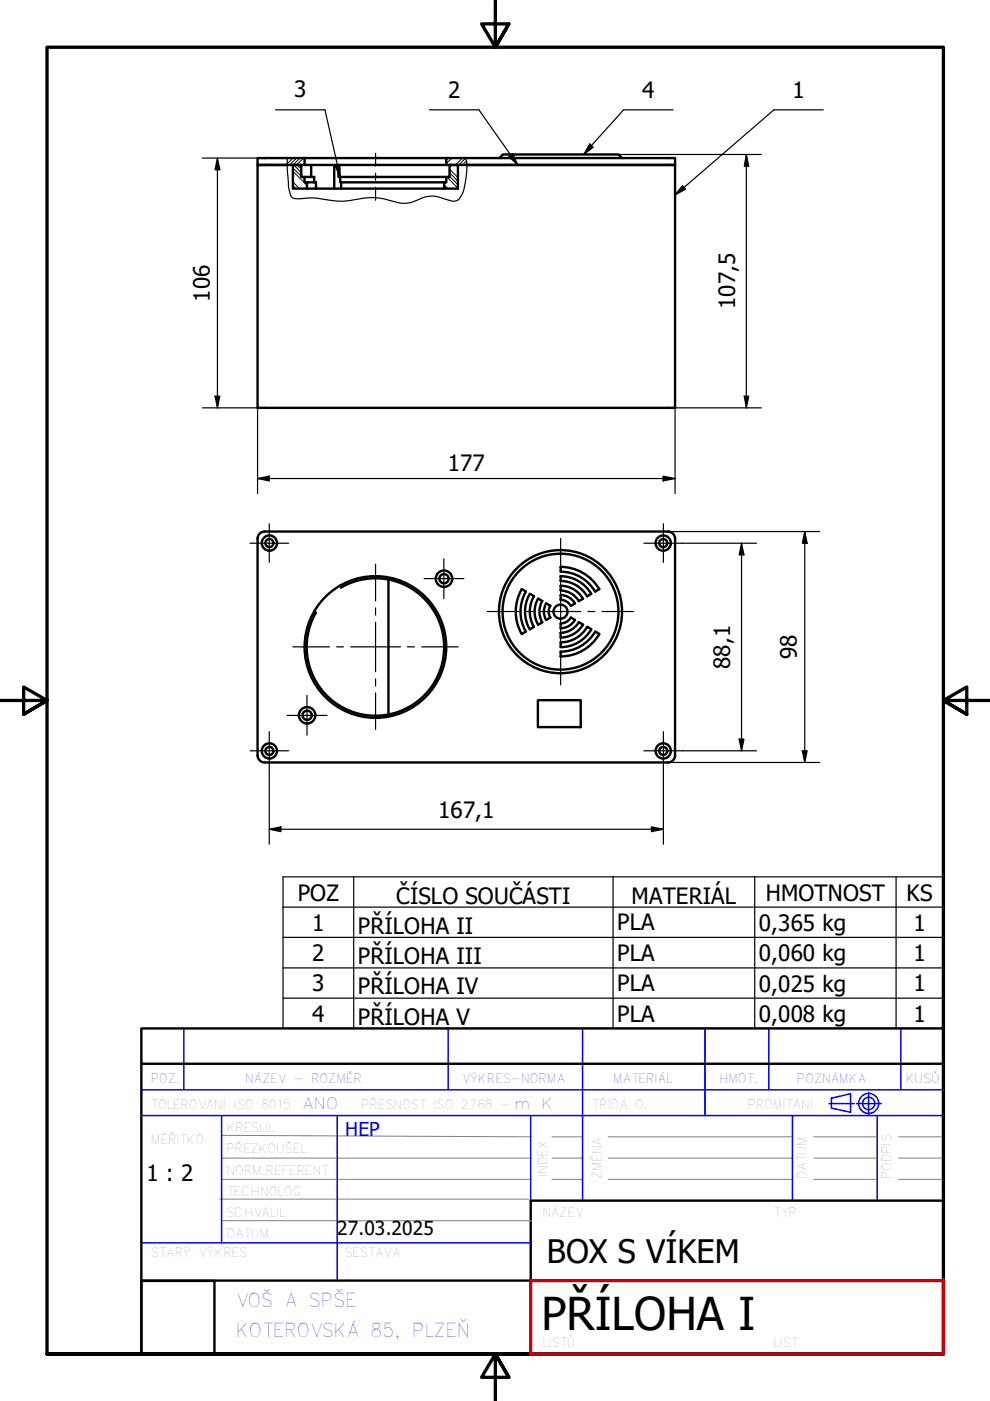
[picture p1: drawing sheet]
<svg xmlns="http://www.w3.org/2000/svg" width="210mm" height="297mm" viewBox="0 0 210 297" stroke-linecap="round" stroke-linejoin="round" font-family="sans-serif">
<g fill="none" stroke="#000" stroke-width=".21">
<path d="M62.1 33.5l-1.2 1.2M62.1 36.3l3 3M62.1 35.6l1.8 1.8M62.1 39.4l.7 .6M62.1 38.6l1.4 1.4M62.3 35l1.6 1.6M62.9 33.5l-1.5 1.5M63 35l.9 .9M63.6 33.5l-1.5 1.5M64.1 37.5l.5 .6M64.4 33.5l-1.5 1.5M94.2 39.9v.1"/>
<path d="M94.2 39.2l.7 .8M94.7 37.5l2.4 2.4M95.1 33.5l-.5 .4M95.3 37.4l1.8 1.8M95.3 36.6l1.8 1.8M95.3 35.9l1.8 1.7M95.8 33.5l-1.2 1.2M96.7 35l.4 .4M98 33.5l-1.4 1.5M98.7 33.5l-1.4 1.5M98.9 34.1l-.9 .9M99 34.8l-.2 .2"/>
</g>
<path d="M60.9 33.5l.1 3a14.4 14.4 0 0 0 .7 5 1.22 1.22 0 0 0 1.2 .6l3.5-.1 1.9 .2a15.6 15.6 0 0 0 6.9 .1 14.8 14.8 0 0 1 9.3 .7 6.9 6.9 0 0 0 5-1l1.2-.4a5.9 5.9 0 0 1 3.7 .6 2.79 2.79 0 0 0 2.9 .1 6.7 6.7 0 0 0 1.4-4.1l.2-1.6a7.3 7.3 0 0 0-.2-3.1" fill="none" stroke="#000" stroke-width=".25"/>
<g fill="none" stroke="#000" stroke-width=".51">
<path d="M56.1 35h-1.5v51.5h88.5v-51.5h-1.5M62.1 35h1.8v2.5h.7v1.2h.5v1.3h-3zM64.6 33.5v1.5h-8.5M64.6 35h30M64.6 37.5h2v1.2M65.1 38.7h1.9v1.3h5.3M65.1 40h1.9M66 35v2.5M70.9 35v5M71.8 35v2.5h.3M72.1 37.5l.2 2.5M72.1 37.5h22.5"/>
<path d="M72.3 38.7h21.9M72.3 40h21.9M94.6 33.5h48.5v1.5h-48.5zM94.6 33.5h-40v1.5h1.5M95.3 35h1.8v5h-2.9v-1.3h.4v-1.2h.7zM105.9 33.5l.7-.7h24.5l.8 .7M56.1 112.7a1.49 1.49 0 0 0-1.5 1.5v46a1.49 1.49 0 0 0 1.5 1.5M56.1 112.7h85.5a1.49 1.49 0 0 1 1.5 1.5v46a1.49 1.49 0 0 1-1.5 1.5h-85.5M66.6 129.7l.4 .2M72.1 124.1l.2 .5M72.3 124.6a14.6 14.6 0 0 1 21.6 10 14.6 14.6 0 0 1-16.8 16.9 14.6 14.6 0 0 1-10.1-21.6M82.4 122.9v28.5"/>
<path d="M110.6 124.9l.9 .5M110.6 124.9a9.5 9.5 0 0 0 0 9.5l.9-.5M111.5 125.4a8.5 8.5 0 0 0 0 8.5M112.3 125.9a7.5 7.5 0 0 0 0 7.5M112.4 125.9l.8 .5a6.5 6.5 0 0 0 0 6.5M113.2 132.9l-.8 .5M114.1 126.9a5.5 5.5 0 0 0 0 5.5M114.1 126.9l.9 .5M115 127.4a4.5 4.5 0 0 0 0 4.5M115 131.9l-.9 .5M115.8 127.9a3.5 3.5 0 0 0 0 3.5M115.8 127.9l.9 .5"/>
<path d="M116.7 128.4a2.51 2.51 0 0 0 0 2.5M116.7 130.9l-.9 .5M118.8 132.2a2.53 2.53 0 0 0 2.2-1.3l.9 .5a3.5 3.5 0 0 1-3.1 1.8M118.8 124.2a5.5 5.5 0 0 1 4.8 2.7l-.9 .5M118.8 123.2a6.5 6.5 0 0 1 5.7 3.2M118.8 121.2a8.5 8.5 0 0 1 7.4 4.2M118.8 122.2a7.5 7.5 0 0 1 6.6 3.7M118.8 127.2a2.51 2.51 0 0 1 2.2 1.2l.9-.5M118.8 126.2a3.5 3.5 0 0 1 3.1 1.7M118.8 125.2a4.5 4.5 0 0 1 3.9 2.2M118.8 120.2a9.5 9.5 0 0 1 8.3 4.7M118.9 120.2v.9"/>
<path d="M118.9 122.2v1M118.9 124.2v.9M118.9 126.2v1M118.9 132.2v.9M118.9 134.2v1M118.9 136.2v.9M118.9 138.2v1M122.7 131.9a4.5 4.5 0 0 1-3.9 2.3M122.7 131.9l.9 .5M123.6 132.4a5.5 5.5 0 0 1-4.8 2.8M124.5 132.9a6.5 6.5 0 0 1-5.7 3.3M124.5 132.9l.8 .5"/>
<path d="M125.3 125.9l-.8 .5M125.4 133.4a7.5 7.5 0 0 1-6.6 3.8M126.2 133.9a8.5 8.5 0 0 1-7.4 4.3M126.2 133.9l.9 .5a9.5 9.5 0 0 1-8.3 4.8M127.1 124.9l-.9 .5M114 148.4h9.1v5.8h-9.1z"/>
<circle cx="57.1" cy="115.1" r="1.62"/>
<circle cx="57.1" cy="115.1" r=".86"/>
<circle cx="140.6" cy="115.1" r="1.62"/>
<circle cx="140.6" cy="115.1" r=".86"/>
<circle cx="79.6" cy="137.2" r="15"/>
<circle cx="94.1" cy="122.7" r="1.75"/>
<circle cx="94.1" cy="122.7" r=".98"/>
<circle cx="118.8" cy="129.7" r="12.3"/>
<circle cx="118.8" cy="129.7" r="13.1"/>
<circle cx="118.8" cy="129.7" r="1.49"/>
<circle cx="57.1" cy="159.2" r="1.62"/>
<circle cx="57.1" cy="159.2" r=".86"/>
<circle cx="65.1" cy="151.7" r="1.75"/>
<circle cx="65.1" cy="151.7" r=".98"/>
<circle cx="140.6" cy="159.2" r="1.62"/>
<circle cx="140.6" cy="159.2" r=".86"/>
</g>
<g fill="none" stroke="#000" stroke-width=".25">
<path d="M58.4 23.3h10.5l3.2 14.2M71.1 35.2l1-.2v2.5zM91.1 23.3h10.4l8.3 11.7M107.9 33.3l.8-.7 1.1 2.4zM125 30.5l.8 .7-2 1.6zM142.7 23.3h-10.5l-8.4 9.5M144.7 39.4l.7 .7-2.3 1.2zM174.6 23.3h-10.5l-21 18M60 185.9h140v32.1h-140zM60 192.3h140M60 198.7h140M75 185.9v32.1"/>
<path d="M130 185.9v32.1M160 185.9v32.1M190 185.9v32.1M60 205.2h140M60 211.6h140"/>
</g>
<path d="M105 0v10l-2.9-4.9h5.8l-2.9 4.9 2.9-4.9M0 148.5h10l-5-2.8v5.7l5-2.9-5 2.9M210 148.5h-10l5-2.8v5.7l-5-2.9 5 2.9M10 287.1v-277.1h190v277.1h-190h190M107.9 292l-2.9-4.9 2.9 4.9h-5.8l2.9-4.9v9.9" fill="none" stroke="#000" stroke-width=".7"/>
<!-- layer: 1_SILNA -->
<path d="M30 218h170v7.5h-170zM30 225.5v61.6h82.6M200 225.5v45.9M200 254.6h-87.5v16.9M30 271.6h15.5v15.5h-15.5zM30 271.5h82.6" fill="none" stroke="#000" stroke-width=".51"/>
<!-- layer: 2_SLABA -->
<g fill="none" stroke="#808080" stroke-width=".21">
<path d="M46.6 254.2h65.5M47 245.5h65.5M47 240.7l65.5 .3M47 250h65.5M47.2 258.8h65.6M117 241h6.5M117 245.5h6.5M117 250h6.5M129 241h39M129 245.5h39M129 250h39M172.5 241h13.5"/>
<path d="M172.5 245.5h13.5M172.5 250h13.5M190.5 241h9.5M190.5 245.5h9.5M190.5 250h9.5"/>
</g>
<!-- layer: 8_TEXTY -->
<g fill="none" stroke="#00f" stroke-width=".32">
<path d="M39 218v13.1M95 218v13.1M123.5 218v36.6M149.5 218v18.5M163 218v13.1M191 218v13.1M30 236.5h170M30 231.1h170M47 236.6v27M71.5 236.5v35M112.5 236.5v18.1M168 236.5v18.1"/>
<path d="M175.8 234h5.3M176.3 232.8l4-.9v3.9l-4-.9zM181.6 234h5.3M184.1 231.6v4.7M186 236.5v18.1M30 263.5h82.5"/>
<circle cx="184.2" cy="234" r="2.13"/>
<circle cx="184.2" cy="234" r="1.3"/>
</g>
<!-- layer: 3_TUCNA -->
<path d="M112.6 271.5h87.4M200 271.4v15.7h-87.5v-15.6" fill="none" stroke="#c00" stroke-width=".7"/>
<g fill="none" stroke="#000" stroke-width=".25">
<path d="M42.9 33.5h13.2M46.1 33.5l.5 2.5h-1zM46.1 33.5v53M131.1 32.8h30.3M158.2 32.8l.5 2.4h-.9zM158.2 32.8v53.7M42.9 86.5h13.2M45.6 84h1l-.5 2.5zM54.6 86.5v18.1M141.6 86.5h19.8M143.1 86.5v18.1M157.8 84h.9l-.5 2.5z"/>
<path d="M54.6 101.5l2.5-.5v1zM54.6 101.5h88.5M140.6 101l2.5 .5-2.5 .5zM141.6 112.7h32.2M144.7 115.2h15.7M157.2 115.2l.5 2.5h-1zM157.2 115.2v44M170.6 112.7l.5 2.5h-1zM170.6 112.7v49M144.7 159.2h15.7M156.7 156.7h1l-.5 2.5zM170.1 159.2h1l-.5 2.5z"/>
<path d="M57.1 175.8l2.5-.5v1zM57.1 175.8h83.6M57.1 163.3v15.7M138.1 175.3l2.6 .5-2.6 .5zM140.7 163.3v15.7M141.6 161.7h32.2"/>
</g>
<path d="M46.1 33.5l.5 2.5h-1zM158.2 32.8l.5 2.4h-.9zM45.6 84h1l-.5 2.5zM157.8 84h.9l-.5 2.5zM54.6 101.5l2.5-.5v1zM140.6 101l2.5 .5-2.5 .5zM157.2 115.2l.5 2.5h-1zM170.6 112.7l.5 2.5h-1zM156.7 156.7h1l-.5 2.5zM170.1 159.2h1l-.5 2.5zM57.1 175.8l2.5-.5v1zM138.1 175.3l2.6 .5-2.6 .5z" fill="#000"/>
<g fill="none" stroke="#000" stroke-width=".25">
<path d="M53 115.2h8.2M57.1 111v8.2M79.6 119.6v7.8M94.1 118.5v8.4M118.9 114.2v6.7M136.5 115.2h8.2M140.7 111v8.2M62.1 137.1h7.7M71.4 137.1h1.4M74.4 137.1h10.5M79.6 128.9v1.5M79.6 131.9v10.5"/>
<path d="M86.4 137.1h1.5M89.4 137.1h7.8M89.9 122.7h8.5M103.3 129.7h6.8M111.6 129.7h1.5M114.6 129.7h8.5M118.9 122.4v1.5M118.9 125.4v8.5M118.9 135.4v1.6M118.9 138.4v6.8M124.7 129.7h1.4M127.6 129.7h6.8"/>
<path d="M53 159.2h8.2M57.1 155.1v8.2M60.9 151.7h8.4M65.1 147.4v8.5M79.6 143.9v1.6M79.6 146.9v7.8M136.5 159.2h8.2M140.7 155.1v8.2"/>
</g>
<!-- layer: Osa (ISO) -->
<path d="M79.6 32.5v2.7M79.6 36.8v1.4M79.6 39.7v2.8" fill="none" stroke="#000" stroke-width=".25"/>
<path d="M71.1 35.2l1-.2v2.5zM107.9 33.3l.8-.7 1.1 2.4zM125 30.5l.8 .7-2 1.6zM144.7 39.4l.7 .7-2.3 1.2z" fill="#000"/>
<text font-size="9.6" x="114.8" y="282.1">PŘÍLOHA I</text>
<text font-size="6.9" x="116" y="267.7">BOX S VÍKEM</text>
<g font-size="4.8">
<text x="62.4" y="20.6">3</text>
<text x="95" y="20.7">2</text>
<text x="136.1" y="20.7">4</text>
<text x="168" y="20.7">1</text>
<text x="44.5" y="63.9" transform="rotate(-90 44.5 63.9)">106</text>
<text x="155.9" y="65.6" transform="rotate(-90 155.9 65.6)">107,5</text>
<text x="94.9" y="99.9">177</text>
<text x="154.8" y="141.8" transform="rotate(-90 154.8 141.8)">88,1</text>
<text x="169" y="139.8" transform="rotate(-90 169 139.8)">98</text>
<text x="92.9" y="173.4">167,1</text>
<text x="63.1" y="190.9">POZ</text>
<text x="84" y="191.6">ČÍSLO SOUČÁSTI</text>
<text x="133.9" y="191.6">MATERIÁL</text>
<text x="162.4" y="190.9">HMOTNOST</text>
<text x="192.2" y="190.9">KS</text>
<text x="66.2" y="197.3">1</text>
<text x="75.9" y="198">PŘÍLOHA II</text>
<text x="130.9" y="197.3">PLA</text>
<text x="160.9" y="197.4">0,365 kg</text>
<text x="193.7" y="197.3">1</text>
<text x="66.2" y="203.8">2</text>
<text x="130.9" y="203.8">PLA</text>
<text x="160.9" y="203.8">0,060 kg</text>
<text x="193.7" y="203.8">1</text>
<text x="75.9" y="204.4">PŘÍLOHA III</text>
<text x="66.2" y="210.2">3</text>
<text x="75.9" y="210.8">PŘÍLOHA IV</text>
<text x="130.9" y="210.2">PLA</text>
<text x="160.9" y="210.2">0,025 kg</text>
<text x="193.7" y="210.2">1</text>
<text x="66.2" y="216.6">4</text>
<text x="75.9" y="217.2">PŘÍLOHA V</text>
<text x="130.9" y="216.6">PLA</text>
<text x="160.9" y="216.6">0,008 kg</text>
<text x="193.7" y="216.6">1</text>
<text x="31.1" y="250.4">1 : 2</text>
</g>
<text font-size="4.1" fill="#00f" x="73.2" y="240.8">HEP</text>
<text font-size="4.1" x="71.5" y="261.9">27.03.2025</text>
<g font-size="4" fill="#00f">
<text x="50" y="277">VOŠ A SPŠE</text>
<text x="50" y="283.5">KOTEROVSKÁ 85, PLZEŇ</text>
</g>
<g font-size="3.3" fill="#00f">
<text x="64" y="235.1">ANO</text>
<text x="109" y="235.1">m K</text>
</g>
<g font-size="2.7" fill="#00f">
<text x="32" y="229.5">POZ.</text>
<text x="52" y="229.5">NÁZEV - ROZMĚR</text>
<text x="98" y="229.5">VÝKRES-NORMA</text>
<text x="130" y="229.5">MATERIÁL</text>
<text x="152.5" y="229.5">HMOT.</text>
<text x="169" y="229.5">POZNÁMKA</text>
<text x="192" y="229.5">KUSŮ</text>
</g>
<g font-size="2.7" fill="#808080">
<text x="32" y="235.1">TOLEROVÁNÍ ISO 8015</text>
<text x="76.6" y="235.1">PŘESNOST ISO 2768 -</text>
<text x="125.5" y="235.1">TŘÍDA O.</text>
<text x="158.5" y="235.1">PROMÍTÁNÍ</text>
<text x="32" y="242.6">MĚŘÍTKO</text>
<text x="48" y="244.5">PŘEZKOUŠEL</text>
<text x="48" y="240">KRESLIL</text>
<text x="48" y="249">NORM.REFERENT</text>
<text x="116" y="249.5" transform="rotate(-90 116 249.5)">INDEX</text>
<text x="127.5" y="250" transform="rotate(-90 127.5 250)">ZMĚNA</text>
<text x="171" y="250" transform="rotate(-90 171 250)">DATUM</text>
<text x="48" y="253.5">TECHNOLOG</text>
<text x="48" y="262.6">DATUM</text>
<text x="48" y="258">SCHVÁLIL</text>
<text x="115" y="258">NÁZEV</text>
<text x="164" y="258">TYP</text>
<text x="32" y="266.6">STARÝ VÝKRES</text>
<text x="73" y="266.6">SESTAVA</text>
</g>
</svg>
